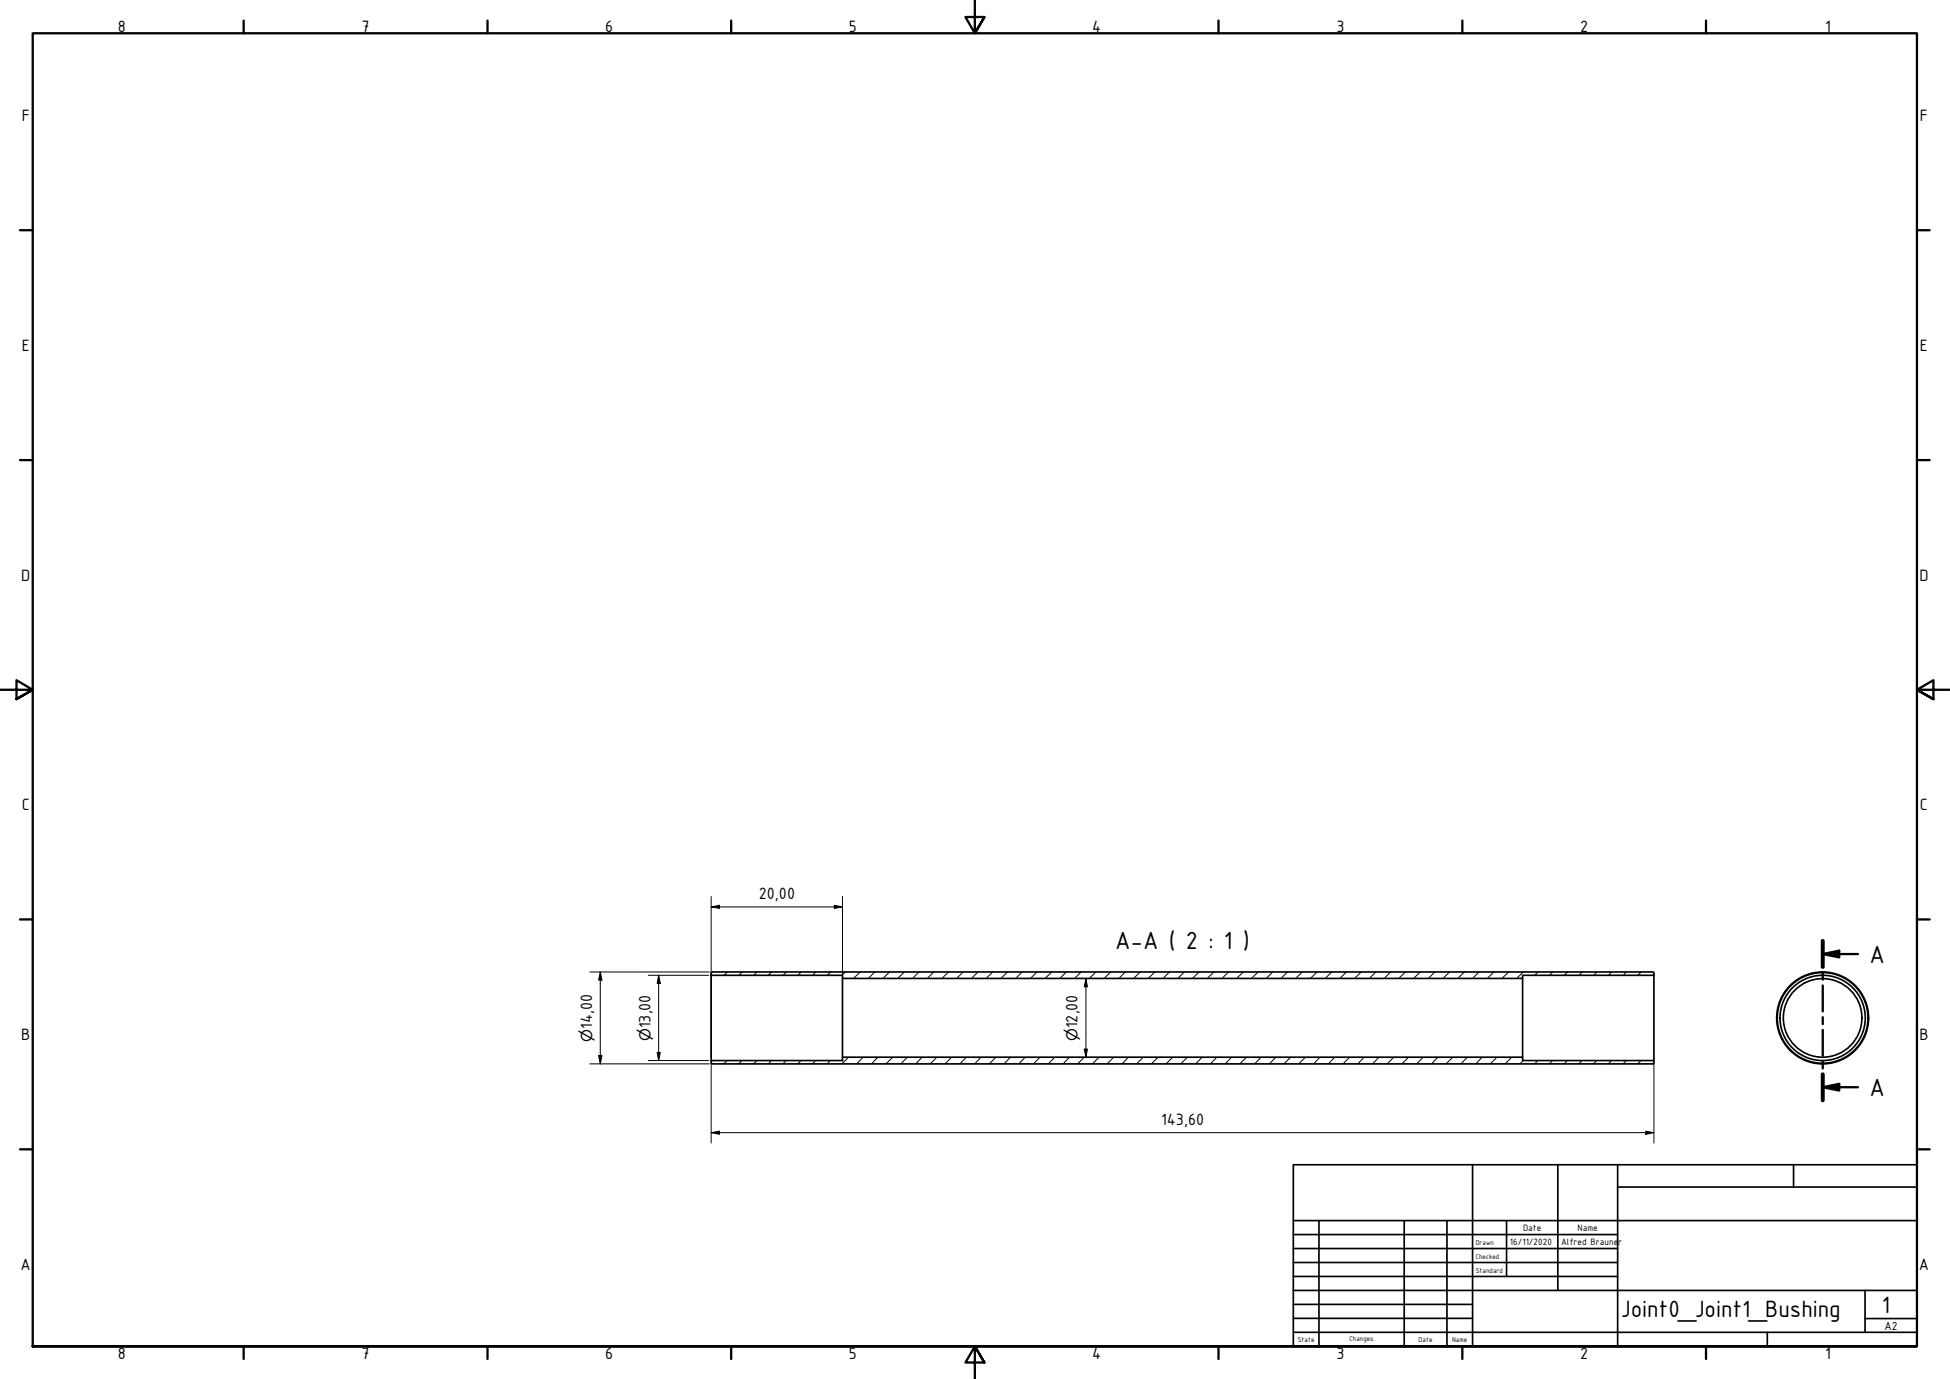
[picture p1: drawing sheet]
<svg xmlns="http://www.w3.org/2000/svg" width="594mm" height="420mm" viewBox="0 0 594 420" stroke-linecap="round" stroke-linejoin="round" font-family="sans-serif">
<!-- layer: Hatch (ISO) -->
<g fill="none" stroke="#000" stroke-width=".3">
<path d="M217.1 296.1l-.4 .5M221.6 296.1l-1 1.1M226.1 296.1l-1 1.1M230.6 296.1l-1 1.1M235.1 296.1l-1 1.1M239.6 296.1l-1 1.1M244.1 296.1l-1 1.1M248.5 296.1l-.9 1.1M253 296.1l-1 1.1M257.6 296.1l-1.1 1.1M262.1 296.1l-2.1 2M266.5 296.1l-2 2"/>
<path d="M271 296.1l-2 2M275.5 296.1l-2 2M280 296.1l-2 2M284.5 296.1l-2 2M289 296.1l-2 2M293.4 296.1l-1.9 2M297.9 296.1l-1.9 2M302.5 296.1l-2.1 2M307 296.1l-2.1 2M311.4 296.1l-2 2M315.9 296.1l-2 2M320.4 296.1l-2 2"/>
<path d="M324.9 296.1l-2 2M329.4 296.1l-2 2M333.9 296.1l-2 2M338.4 296.1l-2 2M342.8 296.1l-1.9 2M347.3 296.1l-1.9 2M351.9 296.1l-2.1 2M356.3 296.1l-2 2M360.8 296.1l-2 2M365.3 296.1l-2 2M369.8 296.1l-2 2M374.3 296.1l-2 2"/>
<path d="M378.8 296.1l-2.1 2M383.3 296.1l-2 2M387.7 296.1l-1.9 2M392.2 296.1l-1.9 2M396.7 296.1l-2 2M401.3 296.1l-2.1 2M405.7 296.1l-2 2M410.2 296.1l-2 2M414.7 296.1l-2 2M419.2 296.1l-2 2M423.7 296.1l-2 2M428.2 296.1l-2.1 2"/>
<path d="M432.7 296.1l-2 2M437.1 296.1l-1.9 2M441.6 296.1l-2 2M446.2 296.1l-2.1 2M450.6 296.1l-2 2M455.1 296.1l-2 2M459.6 296.1l-2 2M464.1 296.1l-2 2M468.6 296.1l-1 1.1M473.1 296.1l-1 1.1M477.6 296.1l-1 1.1M482 296.1l-.9 1.1"/>
<path d="M486.5 296.1l-1 1.1M491 296.1l-1 1.1M495.5 296.1l-1 1.1M500 296.1l-1 1.1M503.9 296.7l-.4 .5M217 323.1l-.3 .4M221.6 323.1l-1.1 1M226.1 323.1l-1.1 1M230.6 323.1l-1 1M235 323.1l-.9 1M239.5 323.1l-1 1M244 323.1l-1 1"/>
<path d="M248.5 323.1l-1 1M253 323.1l-1 1M258.5 322.1l-2 2M263 322.1l-2 2M267.5 322.1l-2 2M272 322.1l-2.1 2M276.4 322.1l-2 2M280.9 322.1l-1.9 2M285.4 322.1l-2 2M289.9 322.1l-2 2M294.4 322.1l-2 2M298.9 322.1l-2 2"/>
<path d="M303.4 322.1l-2 2M307.8 322.1l-1.9 2M312.4 322.1l-2 2M316.9 322.1l-2.1 2M321.4 322.1l-2.1 2M325.8 322.1l-2 2M330.3 322.1l-2 2M334.8 322.1l-2 2M339.3 322.1l-2 2M343.8 322.1l-2 2M348.3 322.1l-2 2M352.8 322.1l-2 2"/>
<path d="M357.3 322.1l-2 2M361.8 322.1l-2.1 2M366.3 322.1l-2.1 2M370.7 322.1l-2 2M375.2 322.1l-1.9 2M379.7 322.1l-2 2M384.2 322.1l-2 2M388.7 322.1l-2 2M393.2 322.1l-2 2M397.7 322.1l-2 2M402.1 322.1l-1.9 2M406.7 322.1l-2 2"/>
<path d="M411.2 322.1l-2.1 2M415.6 322.1l-2 2M420.1 322.1l-2 2M424.6 322.1l-2 2M429.1 322.1l-2 2M433.6 322.1l-2 2M438.1 322.1l-2 2M442.6 322.1l-2 2M447 322.1l-1.9 2M451.5 322.1l-1.9 2M456.1 322.1l-2.1 2M460.6 322.1l-2.1 2"/>
<path d="M464.1 323.1l-1.1 1M468.5 323.1l-.9 1M473 323.1l-1 1M477.5 323.1l-1 1M482 323.1l-1 1M486.5 323.1l-1 1M491 323.1l-1 1M495.5 323.1l-1 1M499.9 323.1l-1 1M503.9 323.7l-.5 .4"/>
</g>
<!-- layer: Visible (ISO) -->
<g fill="none" stroke="#000" stroke-width=".51">
<path d="M216.7 296.3l.2-.2h286.8l.2 1.1h-40v.9h-207.2v-.9h-40zM216.7 297.2v25.9M256.7 298.1v24M463.9 298.1v24M503.9 297.2v25.9M216.7 323.1h40v-1h207.2v1h40v.9l-.2 .1h-286.8l-.2-.1z"/>
<circle cx="555.3" cy="310.1" r="14"/>
<circle cx="555.3" cy="310.1" r="13.8"/>
<circle cx="555.3" cy="310.1" r="12"/>
<circle cx="555.3" cy="310.1" r="13"/>
</g>
<!-- layer: Section Line (ISO) -->
<path d="M555.3 290.7l5-1v2zM555.3 286.7v7.9M555.3 296.4v2.1M555.3 290.7h10.7M555.3 300.3v7.8M555.3 309.9v2.1M555.3 313.8v7.9M555.3 331.3l5-1.1v2.1zM555.3 323.4v2.1M555.3 327.3v8M555.3 331.3h10.7" fill="none" stroke="#000" stroke-width=".7"/>
<path d="M555.3 286.7v7.9M555.3 327.3v8" fill="none" stroke="#000" stroke-width="1.2"/>
<g fill="#000">
<path d="M555.3 290.7l5-1v2z" fill-rule="evenodd"/>
<path d="M555.3 331.3l5-1.1v2.1z" fill-rule="evenodd"/>
</g>
<!-- layer: Border (ISO) -->
<g fill="none" stroke="#000" stroke-width=".7">
<path d="M74.2 6.3v3.8M148.5 6.3v3.8M222.8 6.3v3.8M297 .2v9.9l-2.9-4.9h5.8l-2.9 4.9 2.9-4.9M371.2 6.3v3.8M445.5 6.3v3.8M519.7 6.3v3.8M6.1 70.1h3.9M584 70.1h3.9M6.1 140.2h3.9M584 140.2h3.9M0 210.2h10l-5-3v5.8l5-2.8-5 2.8"/>
<path d="M594 210.2h-10l5-3v5.8l-5-2.8 5 2.8M6.1 280.1h3.9M584 280.1h3.9M6.1 350.2h3.9M584 350.2h3.9M10 410.2v-400.1h574v400.1h-574h574M74.2 410.2v3.9M148.5 410.2v3.9M222.8 410.2v3.9M299.9 415.1l-2.9-4.9 2.9 4.9h-5.8l2.9-4.9v10M371.2 410.2v3.9M445.5 410.2v3.9"/>
<path d="M519.7 410.2v3.9"/>
</g>
<!-- layer: Title (ISO) -->
<g fill="none" stroke="#000" stroke-width=".51">
<path d="M394 354.9h190v55.3h-190zM448.6 354.9v55.3M474.6 354.9v38.3M492.8 354.9v55.3M546.4 354.9v6.8M394 376.2h98.8M394 371.9h190M401.8 371.9v38.3M427.8 371.9v38.3M440.8 371.9v38.3M459 371.9v17M492.8 361.7h91.2"/>
<path d="M394 380.4h98.8M394 384.7h98.8M394 388.9h98.8M394 393.2h190M394 397.4h54.6M568.2 393.2v12.7M394 405.9h190M394 401.7h54.6M538.4 405.9v4.3M568.2 401.7h15.8"/>
</g>
<!-- layer: Dimension (ISO) -->
<g fill="none" stroke="#000" stroke-width=".3">
<path d="M216.7 276.3l2.5-.5v1zM216.7 273.2v49.1M216.7 276.3h40M254.2 275.8l2.5 .5-2.5 .5zM256.7 273.2v48.2M179.7 296.1h36.4M182.9 296.1l.5 2.5h-1zM182.9 296.1v28M197.5 297.2h18.4M200.7 297.2l.5 2.4h-1zM200.7 297.2v25.9M330.8 298.1l.5 2.6h-1z"/>
<path d="M330.8 298.1v24M330.3 319.6h1l-.5 2.5zM179.7 324.1h36.4M182.4 321.6h1l-.5 2.5zM197.5 323.1h18.4M200.2 320.7h1l-.5 2.4zM216.7 324v24.3M503.9 324v24.3M216.7 345.1l2.5-.4v.9zM216.7 345.1h287.2M501.4 344.7l2.5 .4-2.5 .5z"/>
</g>
<g fill="#000">
<path d="M216.7 276.3l2.5-.5v1z" fill-rule="evenodd"/>
<path d="M254.2 275.8l2.5 .5-2.5 .5z" fill-rule="evenodd"/>
<path d="M182.9 296.1l.5 2.5h-1z" fill-rule="evenodd"/>
<path d="M200.7 297.2l.5 2.4h-1z" fill-rule="evenodd"/>
<path d="M330.3 319.6h1l-.5 2.5z" fill-rule="evenodd"/>
<path d="M330.8 298.1l.5 2.6h-1z" fill-rule="evenodd"/>
<path d="M182.4 321.6h1l-.5 2.5z" fill-rule="evenodd"/>
<path d="M200.2 320.7h1l-.5 2.4z" fill-rule="evenodd"/>
<path d="M216.7 345.1l2.5-.4v.9z" fill-rule="evenodd"/>
<path d="M501.4 344.7l2.5 .4-2.5 .5z" fill-rule="evenodd"/>
</g>
<g font-size="8.1">
<text x="339.8" y="289.1">A-A ( 2 : 1 )</text>
<text x="569.5" y="293.3">A</text>
<text x="569.5" y="333.9">A</text>
</g>
<g font-size="7.7">
<text x="493.8" y="401.3">Joint0_Joint1_Bushing</text>
<text x="573.3" y="400">1</text>
</g>
<g font-size="5.4">
<text x="35.9" y="9.8">8</text>
<text x="110.2" y="9.8">7</text>
<text x="184.4" y="9.8">6</text>
<text x="258.6" y="9.8">5</text>
<text x="332.7" y="9.8">4</text>
<text x="407.2" y="9.8">3</text>
<text x="481.4" y="9.8">2</text>
<text x="556" y="9.8">1</text>
<text x="6.6" y="36.9">F</text>
<text x="584.9" y="36.9">F</text>
<text x="6.6" y="106.9">E</text>
<text x="584.9" y="106.9">E</text>
<text x="6.5" y="176.9">D</text>
<text x="584.8" y="176.9">D</text>
<text x="6.6" y="246.9">C</text>
<text x="584.9" y="246.9">C</text>
<text x="231.2" y="274">20,00</text>
<text x="6.5" y="316.9">B</text>
<text x="180.4" y="313.5" transform="rotate(-90 180.4 313.5)">14,00</text>
<text x="198.2" y="313.4" transform="rotate(-90 198.2 313.4)">13,00</text>
<text x="328.3" y="313.4" transform="rotate(-90 328.3 313.4)">12,00</text>
<text x="584.8" y="316.9">B</text>
<text x="353.8" y="342.8">143,60</text>
<text x="6.3" y="386.9">A</text>
<text x="584.6" y="386.9">A</text>
<text x="35.9" y="414.1">8</text>
<text x="110.2" y="414.1">7</text>
<text x="184.4" y="414.1">6</text>
<text x="258.6" y="414.1">5</text>
<text x="332.7" y="414.1">4</text>
<text x="407.2" y="414.1">3</text>
<text x="481.4" y="414.1">2</text>
<text x="556" y="414.1">1</text>
</g>
<g font-size="4.6">
<text x="180.4" y="317.4" transform="rotate(-90 180.4 317.4)">⌀</text>
<text x="198.2" y="317.2" transform="rotate(-90 198.2 317.2)">⌀</text>
<text x="328.3" y="317.2" transform="rotate(-90 328.3 317.2)">⌀</text>
</g>
<text font-size="3.9" x="574.1" y="405.1">A2</text>
<g font-size="3">
<text x="464" y="375.1">Date</text>
<text x="480.6" y="375.1">Name</text>
<text x="460" y="379.4">16/11/2020</text>
<text x="475.6" y="379.4">Alfred Braune</text>
<text x="493" y="379.4">r</text>
</g>
<g font-size="2.3">
<text x="449.6" y="379.4">Drawn</text>
<text x="449.6" y="383.6">Checked</text>
<text x="449.6" y="387.9">Standard</text>
<text x="395.4" y="408.8">State</text>
<text x="411.1" y="408.5">Changes</text>
<text x="432.2" y="408.8">Date</text>
<text x="442.4" y="408.8">Name</text>
</g>
</svg>
